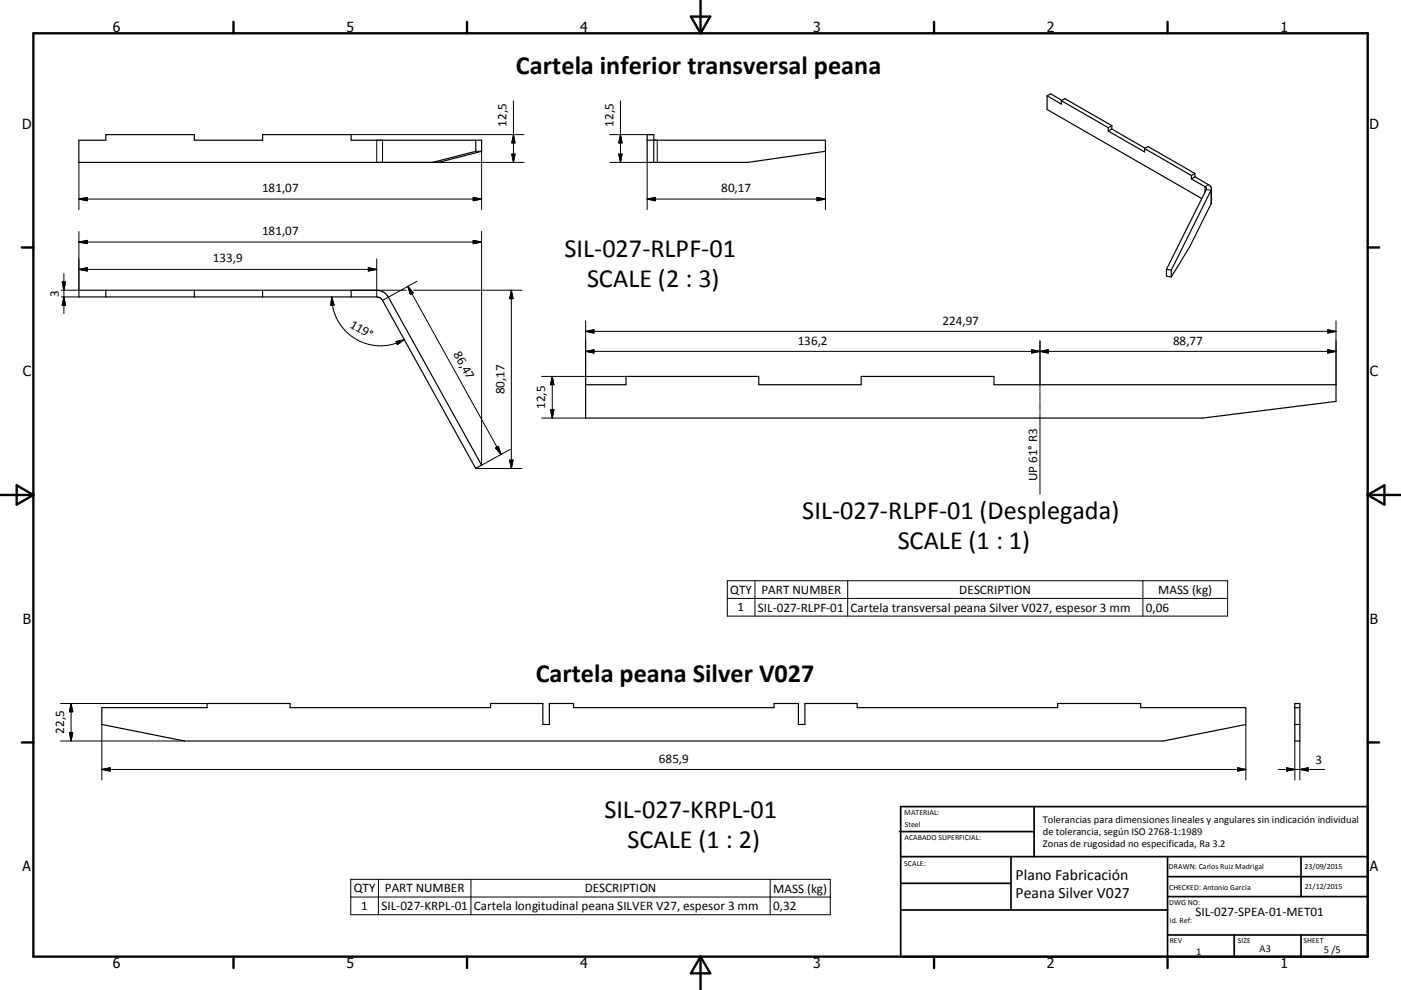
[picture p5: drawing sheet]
<svg xmlns="http://www.w3.org/2000/svg" width="420mm" height="297mm" viewBox="0 0 420 297" stroke-linecap="round" stroke-linejoin="round" font-family="sans-serif">
<g fill="none" stroke="#000" stroke-width=".36">
<path d="M313.9 28.8l1.1-.7 3.4 2M313.9 28.8l4.3 2.4v-1M313.9 28.8v4l46.4 26.8M318.2 30.2l1.1-.6 14 8.1M318.2 30.2l14.1 8.1M332.3 39.3l10.8 6.3v-1M332.3 38.3v1M333.3 38.7l10 5.8M333.3 38.7l-1 .6M333.3 37.7v1M333.3 37.7l-1 .6M23.6 42.1h8.1v-1.7h26.6v1.7h20.4v-1.7h26.6v1.7h39.1v3.3l-12.9 3.3h-107.9z"/>
<path d="M142.6 45.4h1.8M142.6 45.4l-12.9 3.3M142.6 42.1v3.3M194 42.1h53.5v3.3l-23.4 3.3h-30.1v-8.3h2v8.3M343.1 44.6l1.1-.7 14.1 8.1M343.1 44.6l14.1 8.1M357.2 53.7l4.1 2.3 .4 .7-12 24.1M357.2 52.7v1M358.3 53.1l4 2.3a1.29 1.29 0 0 1 .8 1.7l-11.9 23.9M358.3 52v1.1M358.3 52l-1.1 .7M358.3 53.1l-1.1 .6"/>
<path d="M363.2 56.6l-.1 4.6-6.4 12.8-5.5 9.1M23.6 87.1h89.3a4.1 4.1 0 0 1 3.5 2.1l28 50.4-1.8 .9-27.9-50.4-.9-.8-.9-.2h-89.3zM31.7 87.1v2M58.3 87.1v2M78.7 87.1v2M105.3 87.1v2M349.7 80.8v2l1.5 .3M349.7 80.8l1.5 .2M351.2 81v2.1M175.6 115.4h12.1v-2.5h39.8v2.5h30.7v-2.5h39.8v2.5h102.5v5l-39.9 5h-185zM30.5 212.3h31.6v-1.2h24.9v1.2h60.1v-1.2h15.7v6.3h1.9v-6.3h7.3v1.2h60.1v-1.2h7.3v6.3h1.9v-6.3h15.7v1.2h60.1v-1.2h24.9v1.2h31.5v5.1l-24.8 4.9h-293.4l-24.8-4.9zM388.2 217.4h1.5"/>
<path d="M388.2 211.1h1.5v11.2h-1.5zM388.2 212.3h1.5"/>
</g>
<g fill="none" stroke="#000" stroke-width=".3">
<path d="M153.9 30.3v18.4M186 30.3v18.4M23.6 59.7h120.8M23.6 59.7l2.6-.5v1zM23.6 48.7v14.2M105.3 40.4h51.8M112.9 42.1v6.6h44.2M114.7 42.1v6.6M141.9 59.2l2.5 .5-2.5 .5zM144.4 45.4v17.5M153.4 46.2h1l-.5 2.5zM153.9 40.4l.5 2.5h-1z"/>
<path d="M182.8 48.7h11.2v14.2M182.8 40.4h13.2M185.5 46.2h1l-.5 2.5zM186 40.4l.5 2.5h-1zM194 59.7h53.5M194 59.7l2.5-.5v1zM197 42.1v6.6M245 59.2l2.5 .5-2.5 .5zM247.5 45.4v17.5M361.7 56.9l1.4 .2v4.1M362.3 55.4l-1 .6v1.6M23.6 69.4v17.7h-5.2"/>
<path d="M23.6 72.6l2.6-.5v1zM23.6 72.6h120.8M112.9 77.6v11.5M141.9 72.1l2.5 .5-2.5 .5zM144.4 69.4v70.2l8.6-4.8M18.4 89.1h5.2M18.6 84.6h1l-.4 2.5zM19.2 82.1v12M19.2 89.1l.4 2.5h-1zM23.6 80.8l2.6-.5v1zM23.6 80.8h89.3M99.4 89.1a14.7 14.7 0 0 0 17.7 14.3l1.8-.5 2.3-1"/>
<path d="M99.4 89.1l.8 2.4-1 .1zM105.3 87.1h16.5M110.4 80.3l2.5 .5-2.5 .5zM122.3 85.9l27.9 50.4M122.3 85.9l1.6 2-.9 .4zM124.1 87.1h32.4M125 84.4l-10.3 5.7M153.3 87.1v53.4M153.3 87.1l.5 2.5h-1zM175.6 99.4l2.5-.5v1zM175.6 96.2v19.2M175.6 99.4h224.9"/>
<path d="M398.1 98.9l2.4 .5-2.4 .5zM400.5 96.2v19.2M118.7 102.5l2.5-.6-2.1 1.5zM162.4 112.9h25.3M165.6 112.9v12.5M165.6 112.9l.5 2.5h-1zM175.6 105.4h224.9M175.6 105.4l2.5-.5v1zM309.3 104.9l2.5 .5-2.5 .5zM311.8 102.2v14.3M311.8 116.8v.6M311.8 117.7v2.2"/>
<path d="M311.8 105.4l2.5-.5v1zM398.1 104.9l2.4 .5-2.4 .5zM148.6 134.4l.8-.5 .8 2.4zM152.8 138h1l-.5 2.5zM162.4 125.4h13.2M165.1 122.9h1l-.5 2.5zM311.8 120.1v.6M311.8 121v2.2M311.8 123.5v.5M311.8 124.3v24M142.6 140.5h13.9M218.1 174.2h150v10.6h-150z"/>
<path d="M218.1 179.5h150M226.3 174.2v10.6M254.1 174.2v10.6M342.7 174.2v10.6M18.1 211.1h44M20.8 219.8h1l-.5 2.5zM21.3 211.1v11.2M21.3 211.1l.5 2.4h-1zM30.5 217.4v16.6M373.5 217.4v16.6M388.2 217.4h.5M389.2 217.4h.5"/>
<path d="M18.1 222.3h37.2M30.5 230.8h343M30.5 230.8l2.5-.5v1zM371 230.3l2.5 .5-2.5 .5zM383.2 230.8h13.9M385.7 230.3l2.5 .5-2.5 .5zM388.2 222.3v11.7M389.7 230.8l2.5-.5v1zM389.7 222.3v11.7M105.2 263.8h143.7v10.6h-143.7zM105.2 269.1h143.7M113.4 263.8v10.6"/>
<path d="M141.2 263.8v10.6M230.9 263.8v10.6"/>
</g>
<g fill="none" stroke="#000" stroke-width=".71">
<path d="M10 10h400v277h-400zM70 6.6v3.4M140 6.6v3.4M207.1 5h5.8l-2.9 5zM210 0v10M280 6.6v3.4M350 6.6v3.4M6.6 74.2h3.4M410 74.2h3.5M0 148.5h10M5 145.6l5 2.9-5 2.9zM410 148.5h10.1"/>
<path d="M410 148.5l5.1-2.9v5.8zM6.6 222.7h3.4M410 222.7h3.5M70 287v3.4M140 287v3.4M210 287v10M210 287l2.9 5h-5.8zM280 287v3.4M350 287v3.4"/>
</g>
<g fill="none" stroke="#000" stroke-width=".51">
<path d="M269.7 249.5h40.3M270 242h140v45h-140zM270 257h140M303.1 257v16M310 242v15M350 257v30M390.1 257v12M270 265h33.1M270 273h80M350 269h60M350 263h60M350 280.5h60"/>
<path d="M370 280.5v6.5M390.1 280.5v6.5"/>
</g>
<g fill="#000" stroke="#000" stroke-width=".3">
<path d="M23.6 59.7l2.6-.5v1zM153.4 46.2h1l-.5 2.5zM153.9 40.4l.5 2.5h-1zM185.5 46.2h1l-.5 2.5zM186 40.4l.5 2.5h-1zM194 59.7l2.5-.5v1zM23.6 72.6l2.6-.5v1zM141.9 59.2l2.5 .5-2.5 .5zM141.9 72.1l2.5 .5-2.5 .5zM245 59.2l2.5 .5-2.5 .5zM18.6 84.6h1l-.4 2.5zM19.2 89.1l.4 2.5h-1z"/>
<path d="M23.6 80.8l2.6-.5v1zM99.4 89.1l.8 2.4-1 .1zM110.4 80.3l2.5 .5-2.5 .5zM122.3 85.9l1.6 2-.9 .4zM153.3 87.1l.5 2.5h-1zM175.6 99.4l2.5-.5v1zM398.1 98.9l2.4 .5-2.4 .5zM118.7 102.5l2.5-.6-2.1 1.5zM165.6 112.9l.5 2.5h-1zM175.6 105.4l2.5-.5v1zM309.3 104.9l2.5 .5-2.5 .5zM311.8 105.4l2.5-.5v1z"/>
<path d="M398.1 104.9l2.4 .5-2.4 .5zM148.6 134.4l.8-.5 .8 2.4zM152.8 138h1l-.5 2.5zM165.1 122.9h1l-.5 2.5zM20.8 219.8h1l-.5 2.5zM21.3 211.1l.5 2.4h-1zM30.5 230.8l2.5-.5v1zM371 230.3l2.5 .5-2.5 .5zM385.7 230.3l2.5 .5-2.5 .5zM389.7 230.8l2.5-.5v1z"/>
</g>
<g font-size="7.9">
<text x="154.7" y="22.3">Cartela inferior transversal peana</text>
<text x="169.2" y="77">SIL-027-RLPF-01</text>
<text x="176" y="86">SCALE (2 : 3)</text>
<text x="240.5" y="155.6">SIL-027-RLPF-01 (Desplegada)</text>
<text x="269.2" y="164.6">SCALE (1 : 1)</text>
<text x="160.6" y="204.6">Cartela peana Silver V027</text>
<text x="181.2" y="245.4">SIL-027-KRPL-01</text>
<text x="188.1" y="254.3">SCALE (1 : 2)</text>
</g>
<g font-size="4.7">
<text x="304.5" y="263.9">Plano Fabricación</text>
<text x="304.5" y="269.3">Peana Silver V027</text>
</g>
<g font-size="4.2">
<text x="33.9" y="9.6">6</text>
<text x="103.9" y="9.6">5</text>
<text x="173.9" y="9.6">4</text>
<text x="243.8" y="9.6">3</text>
<text x="313.9" y="9.6">2</text>
<text x="383.9" y="9.6">1</text>
<text x="6.7" y="38.7">D</text>
<text x="410.5" y="38.7">D</text>
<text x="6.9" y="112.9">C</text>
<text x="410.7" y="112.9">C</text>
<text x="6.9" y="187.1">B</text>
<text x="410.7" y="187.1">B</text>
<text x="6.8" y="261.4">A</text>
<text x="410.7" y="261.4">A</text>
<text x="33.9" y="290.4">6</text>
<text x="103.9" y="290.4">5</text>
<text x="173.9" y="290.4">4</text>
<text x="243.8" y="290.4">3</text>
<text x="313.9" y="290.4">2</text>
<text x="383.9" y="290.4">1</text>
</g>
<g font-size="3.9">
<text x="151.9" y="38" transform="rotate(-90 151.9 38)">12,5</text>
<text x="184" y="38" transform="rotate(-90 184 38)">12,5</text>
<text x="78.6" y="57.7">181,07</text>
<text x="216.2" y="57.7">80,17</text>
<text x="78.6" y="70.5">181,07</text>
<text x="63.8" y="78.7">133,9</text>
<text x="17.6" y="89.1" transform="rotate(-90 17.6 89.1)">3</text>
<text x="104.6" y="98" transform="rotate(30 104.6 98)">119°</text>
<text x="282.6" y="97.4">224,97</text>
<text x="135.9" y="106.2" transform="rotate(61 135.9 106.2)">86,47</text>
<text x="239.2" y="103.4">136,2</text>
<text x="351.7" y="103.4">88,77</text>
<text x="151.2" y="118.3" transform="rotate(-90 151.2 118.3)">80,17</text>
<text x="163.5" y="122.7" transform="rotate(-90 163.5 122.7)">12,5</text>
<text x="311" y="144.4" transform="rotate(-90 311 144.4)">UP 61° R3</text>
<text x="218.9" y="178.1">QTY</text>
<text x="228.3" y="178.1">PART NUMBER</text>
<text x="287.6" y="178.1">DESCRIPTION</text>
<text x="347.2" y="178.2">MASS (kg)</text>
<text x="221.1" y="183.4">1</text>
<text x="227.2" y="183.5">SIL-027-RLPF-01</text>
<text x="255" y="183.6">Cartela transversal peana Silver V027, espesor 3 mm</text>
<text x="343.6" y="183.5">0,06</text>
<text x="19.2" y="220.1" transform="rotate(-90 19.2 220.1)">22,5</text>
<text x="197.5" y="228.8">685,9</text>
<text x="394.4" y="229.3">3</text>
<text x="106.1" y="267.7">QTY</text>
<text x="115.4" y="267.7">PART NUMBER</text>
<text x="175.3" y="267.7">DESCRIPTION</text>
<text x="231.8" y="267.8">MASS (kg)</text>
<text x="108.3" y="273">1</text>
<text x="114.4" y="273">SIL-027-KRPL-01</text>
<text x="142.1" y="273.1">Cartela longitudinal peana SILVER V27, espesor 3 mm</text>
<text x="231.8" y="273">0,32</text>
<text x="358.4" y="274.9">SIL-027-SPEA-01-MET01</text>
</g>
<g font-size="3.1">
<text x="312.7" y="246.8">Tolerancias para dimensiones lineales y angulares sin indicación individual</text>
<text x="312.7" y="250.4">de tolerancia, según ISO 2768-1:1989</text>
<text x="312.7" y="254">Zonas de rugosidad no especificada, Ra 3.2</text>
<text x="358.6" y="286.5">1</text>
<text x="377.6" y="285.6">A3</text>
<text x="396.9" y="285.9">5 /5</text>
</g>
<g font-size="2.4">
<text x="271.1" y="244.4">MATERIAL:</text>
<text x="271.2" y="252">ACABADO SUPERFICIAL:</text>
<text x="271.3" y="248">Steel</text>
<text x="271.1" y="259.7">SCALE:</text>
<text x="350.4" y="260.8">DRAWN: Carlos Ruiz Madrigal</text>
<text x="391.1" y="260.6">23/09/2015</text>
<text x="350.5" y="267">CHECKED: Antonio Garcia</text>
<text x="391.2" y="266.7">21/12/2015</text>
<text x="350.5" y="271.4">DWG NO:</text>
<text x="350.7" y="276.9">Id. Ref:</text>
<text x="350.7" y="282.8">REV</text>
<text x="371.1" y="282.9">SIZE</text>
<text x="390.8" y="283">SHEET</text>
</g>
</svg>
